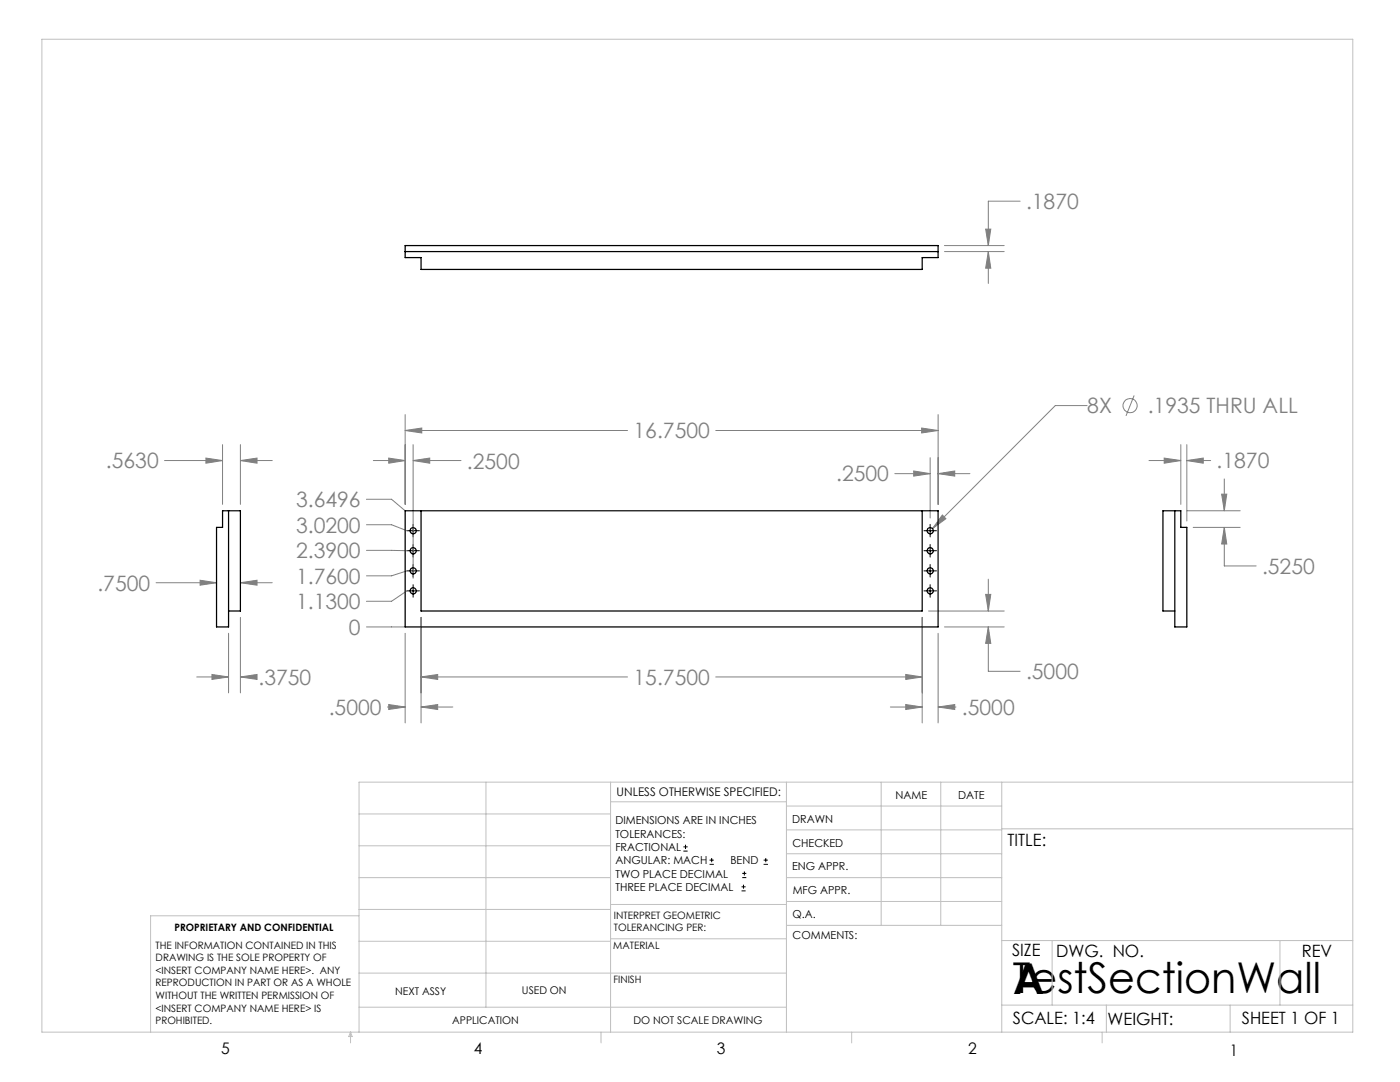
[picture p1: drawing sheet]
<svg xmlns="http://www.w3.org/2000/svg" width="279mm" height="216mm" viewBox="0 0 279 216" stroke-linecap="round" stroke-linejoin="round" font-family="sans-serif">
<g fill="none" stroke="#808080" stroke-width=".2">
<path d="M188.5 50.2h11.9M188.5 49h11.9M196.7 45.7h1l-.5 3.3zM197.2 50.2l.5 3.3h-1zM197.2 50.2v6.4M203.6 40.1h-6.4v8.9M226.3 78.9l-1.6 4.1M32.8 91.9h11.6M41.1 91.4l3.3 .5-3.3 .5zM44.4 88.7v11.9M48 91.9l3.3-.5v1zM48 91.9h6.3"/>
<path d="M48 88.7v11.9M73.1 99.6h5l2.8 2.3M74.5 91.9h6.4M77.6 91.4l3.3 .5-3.3 .5zM80.9 85.9l3.3-.5v1zM80.9 82.7v17.9M80.9 85.9h44.3M82.4 91.9l3.4-.5v1zM82.4 88.7v26.7M82.4 91.9h9.6M142.8 85.9h44.4M178.6 94.5h7"/>
<path d="M182.4 94l3.2 .5-3.2 .5zM183.9 85.4l3.3 .5-3.3 .5zM185.6 91.3v12.1M187.2 94.5l3.3-.5v1zM187.2 82.7v17.9M187.2 94.5h6.4M217 80.9h-6.4l-24.5 24.6M229.3 91.9h6.4M232.3 91.4l3.4 .5-3.4 .5zM235.7 88.7v11.9M236.9 91.9l3.2-.5v1zM236.9 91.9h4.7"/>
<path d="M236.9 88.7v15.3M243.8 98.6h1l-.5 3.3zM244.3 95.6v6.3M31.2 116.3h12M39.9 115.8l3.3 .5-3.3 .5zM48 116.3l3.3-.5v1zM48 116.3h6.3M73.1 109.8l8.1 .1M73.1 104.7h5l3.1 1.2M81.2 117.9l-3.1 2.1h-5M81.2 113.9l-3.1 1h-5M188.1 102.8l.7 .7-2.7 2z"/>
<path d="M196.7 118.6h1l-.5 3.3zM197.2 115.6v6.3M236.9 101.9h10.6M238.1 105.2h9.4M244.3 105.2l.5 3.3h-1zM244.3 105.2v7.7h6.4M39.3 135.1h6.3M42.3 134.6l3.3 .5-3.3 .5zM45.6 126.4v11.9M48 135.1l3.3-.5v1zM48 135.1h2.4M48 123.2v15.1"/>
<path d="M73.1 125.1h7.8M80.9 126.4v17.9M84 135.1l3.3-.5v1zM84 123.2v21.1M84 135.1h41.2M142.8 135.1h41.2M180.8 134.6l3.2 .5-3.2 .5zM184 123.2v21.1M185.3 121.9h15.1M187.2 126.4v17.9M188.5 125.1h11.9M197.2 125.1l.5 3.3h-1z"/>
<path d="M197.2 125.1v8.8h6.4M77.3 141.1h3.6M77.6 140.6l3.3 .5-3.3 .5zM84 141.1l3.3-.5v1zM84 141.1h6.4M177.7 141.1h6.3M180.8 140.6l3.2 .5-3.2 .5zM187.2 141.1l3.3-.5v1zM187.2 141.1h3.6"/>
<circle cx="225.5" cy="80.9" r="1.41"/>
</g>
<g fill="none" stroke="#000" stroke-width=".2">
<path d="M81.2 117.9h2.5M81.2 113.9h2.5M81.2 109.9h2.5M81.2 105.9h2.5M82.4 104.6v2.5M82.4 108.7v2.5M82.4 112.6v2.5M82.4 116.7v2.5M184.4 117.9h2.5M184.4 113.9h2.5M184.4 109.9h2.5M184.4 105.9h2.5"/>
<path d="M185.6 104.6v2.5M185.6 108.7v2.5M185.6 112.6v2.5M185.6 116.7v2.5M136.4 169.8h.8M136.4 169h.8M136.8 168.6v.8M141.6 172.5h.9M141.6 171.6h.9M142 171.2v.8M148 177.8h.8M148 177h.8"/>
<path d="M148.1 175.1h.8M148.1 174.3h.8M148.4 176.5v.8M148.6 173.9v.8M152.4 172.5h.8M152.4 171.6h.8M152.8 171.2v.8"/>
</g>
<g fill="none" stroke="#c0c0c0" stroke-width=".2">
<path d="M8.4 7.8h261.6v198.2h-261.6zM97 156.1v44.9M121.8 156.1v49.9M121.8 160h35.2M157 156.1v49.9M175.9 156.1v28.5M187.7 156.1v28.5M199.9 156.1v49.9M270 156.1h-198.4v49.9M71.6 175.1h50.2M71.6 168.8h50.2M71.6 162.4h50.2"/>
<path d="M157 170.4h42.9M157 165.6h42.9M157 160.8h42.9M157 175.1h42.9M157 179.9h42.9M199.9 165.4h70.1M71.6 194.2h85.4M71.6 187.8h50.2M71.6 181.5h50.2M71.6 182.7h-41.5v23.3M121.8 187.3h35.2M121.8 180.5h35.2"/>
<path d="M157 184.6h42.9M199.9 187.7h70.1M210 187.7v12.9M255.4 187.7v12.9M70 206v2.1M70 206l.3 .8h-.7zM71.6 201h85.4M119.9 206v2.1M170 206v2.1M199.9 200.6h70.1M220 206v2.1M220.8 200.6v5.4"/>
<path d="M245.5 200.6v5.4"/>
</g>
<path d="M183.9 85.4l3.3 .5-3.3 .5zM80.9 85.9l3.3-.5v1zM180.8 134.6l3.2 .5-3.2 .5zM84 135.1l3.3-.5v1zM77.6 140.6l3.3 .5-3.3 .5zM84 141.1l3.3-.5v1zM180.8 140.6l3.2 .5-3.2 .5zM187.2 141.1l3.3-.5v1zM196.7 118.6h1l-.5 3.3zM197.2 125.1l.5 3.3h-1zM77.6 91.4l3.3 .5-3.3 .5zM82.4 91.9l3.4-.5v1zM188.1 102.8l-2 2.7 2.7-2zM182.4 94l3.2 .5-3.2 .5zM187.2 94.5l3.3-.5v1zM41.1 91.4l3.3 .5-3.3 .5zM48 91.9l3.3-.5v1zM42.3 134.6l3.3 .5-3.3 .5zM48 135.1l3.3-.5v1zM39.9 115.8l3.3 .5-3.3 .5zM48 116.3l3.3-.5v1zM197.2 50.2l.5 3.3h-1zM196.7 45.7h1l-.5 3.3zM236.9 91.9l3.2-.5v1zM232.3 91.4l3.4 .5-3.4 .5zM244.3 105.2l.5 3.3h-1zM243.8 98.6h1l-.5 3.3z" fill="#808080"/>
<g fill="none" stroke="#000" stroke-width=".25">
<path d="M80.9 49h106.3v2.4h-3.2v2.4h-100v-2.4h-3.1zM80.9 50.2h106.3M45.6 101.9v23.2h-2.4v-19.9h1.2v-3.3h3.6v20h-2.4M80.9 101.9h106.3v23.2h-106.3zM84 101.9v20h100v-20M234.5 101.9v23.2h2.4v-19.9h-1.2v-3.3h-3.6v20h2.4"/>
<circle cx="82.4" cy="109.9" r=".62"/>
<circle cx="82.4" cy="113.9" r=".62"/>
<circle cx="82.4" cy="105.9" r=".62"/>
<circle cx="82.5" cy="117.9" r=".62"/>
<circle cx="185.6" cy="105.9" r=".62"/>
<circle cx="185.6" cy="113.9" r=".62"/>
<circle cx="185.6" cy="109.9" r=".62"/>
<circle cx="185.6" cy="117.9" r=".62"/>
</g>
<g font-size="8.5">
<text x="202.2" y="198.1">TestSectionWall</text>
<text x="202.2" y="198.3">A</text>
</g>
<g font-size="4.2" fill="#808080">
<text x="204.8" y="41.7">.1870</text>
<text x="217" y="82.5">8X</text>
<text x="229.1" y="82.5">.1935 THRU ALL</text>
<text x="126.4" y="87.5">16.7500</text>
<text x="21.1" y="93.5">.5630</text>
<text x="93.2" y="93.5">.2500</text>
<text x="242.8" y="93.5">.1870</text>
<text x="59.1" y="101.2">3.6496</text>
<text x="166.9" y="96.1">.2500</text>
<text x="59.1" y="106.3">3.0200</text>
<text x="59.1" y="111.4">2.3900</text>
<text x="19.4" y="117.8">.7500</text>
<text x="59.1" y="116.5">1.7600</text>
<text x="251.9" y="114.5">.5250</text>
<text x="59.1" y="121.6">1.1300</text>
<text x="69.6" y="126.7">0</text>
<text x="51.6" y="136.6">.3750</text>
<text x="126.4" y="136.7">15.7500</text>
<text x="204.8" y="135.5">.5000</text>
<text x="65.6" y="142.7">.5000</text>
<text x="192" y="142.7">.5000</text>
</g>
<g font-size="3.4">
<text x="201.1" y="168.8">TITLE:</text>
<text x="202" y="190.8">SIZE</text>
<text x="210.8" y="190.9">DWG. NO.</text>
<text x="259.8" y="191">REV</text>
<text x="202.1" y="204.4">SCALE: 1:4</text>
<text x="221" y="204.5">WEIGHT:</text>
<text x="247.8" y="204.4">SHEET 1 OF 1</text>
</g>
<g font-size="3.2">
<text x="44.2" y="210.4">5</text>
<text x="94.6" y="210.3">4</text>
<text x="143.1" y="210.4">3</text>
<text x="193.2" y="210.3">2</text>
<text x="245.4" y="210.6">1</text>
</g>
<text font-size="2.4" x="123.1" y="158.9">UNLESS OTHERWISE SPECIFIED:</text>
<g font-size="2.2">
<text x="178.7" y="159.4">NAME</text>
<text x="191.2" y="159.4">DATE</text>
<text x="122.8" y="164.5">DIMENSIONS ARE IN INCHES</text>
<text x="122.8" y="167.1">TOLERANCES:</text>
<text x="158.1" y="164.2">DRAWN</text>
<text x="122.8" y="169.8">FRACTIONAL</text>
<text x="122.8" y="172.5">ANGULAR: MACH</text>
<text x="145.8" y="172.5">BEND</text>
<text x="158.1" y="173.7">ENG APPR.</text>
<text x="158.2" y="169.1">CHECKED</text>
<text x="122.8" y="175.1">TWO PLACE DECIMAL</text>
<text x="122.8" y="177.8">THREE PLACE DECIMAL</text>
<text x="158.2" y="178.4">MFG APPR.</text>
<text x="158.2" y="183.2">Q.A.</text>
<text x="158.2" y="187.4">COMMENTS:</text>
</g>
<g font-size="2.1">
<text x="78.8" y="198.5">NEXT ASSY</text>
<text x="104.2" y="198.4">USED ON</text>
<text x="90.2" y="204.3">APPLICATION</text>
<text x="126.4" y="204.3">DO NOT SCALE DRAWING</text>
</g>
<g font-size="2">
<text x="34.8" y="185.7">PROPRIETARY AND CONFIDENTIAL</text>
<text x="122.5" y="183.3">INTERPRET GEOMETRIC</text>
<text x="122.5" y="185.9">TOLERANCING PER:</text>
<text x="31.1" y="189.3">THE INFORMATION CONTAINED IN THIS</text>
<text x="31.1" y="191.8">DRAWING IS THE SOLE PROPERTY OF</text>
<text x="122.4" y="189.4">MATERIAL</text>
<text x="31.1" y="194.3">&lt;INSERT COMPANY NAME HERE&gt;. ANY</text>
<text x="31.1" y="196.8">REPRODUCTION IN PART OR AS A WHOLE</text>
<text x="122.4" y="196.2">FINISH</text>
<text x="31.1" y="199.4">WITHOUT THE WRITTEN PERMISSION OF</text>
<text x="31.1" y="201.9">&lt;INSERT COMPANY NAME HERE&gt; IS</text>
<text x="31.1" y="204.4">PROHIBITED.</text>
</g>
</svg>
